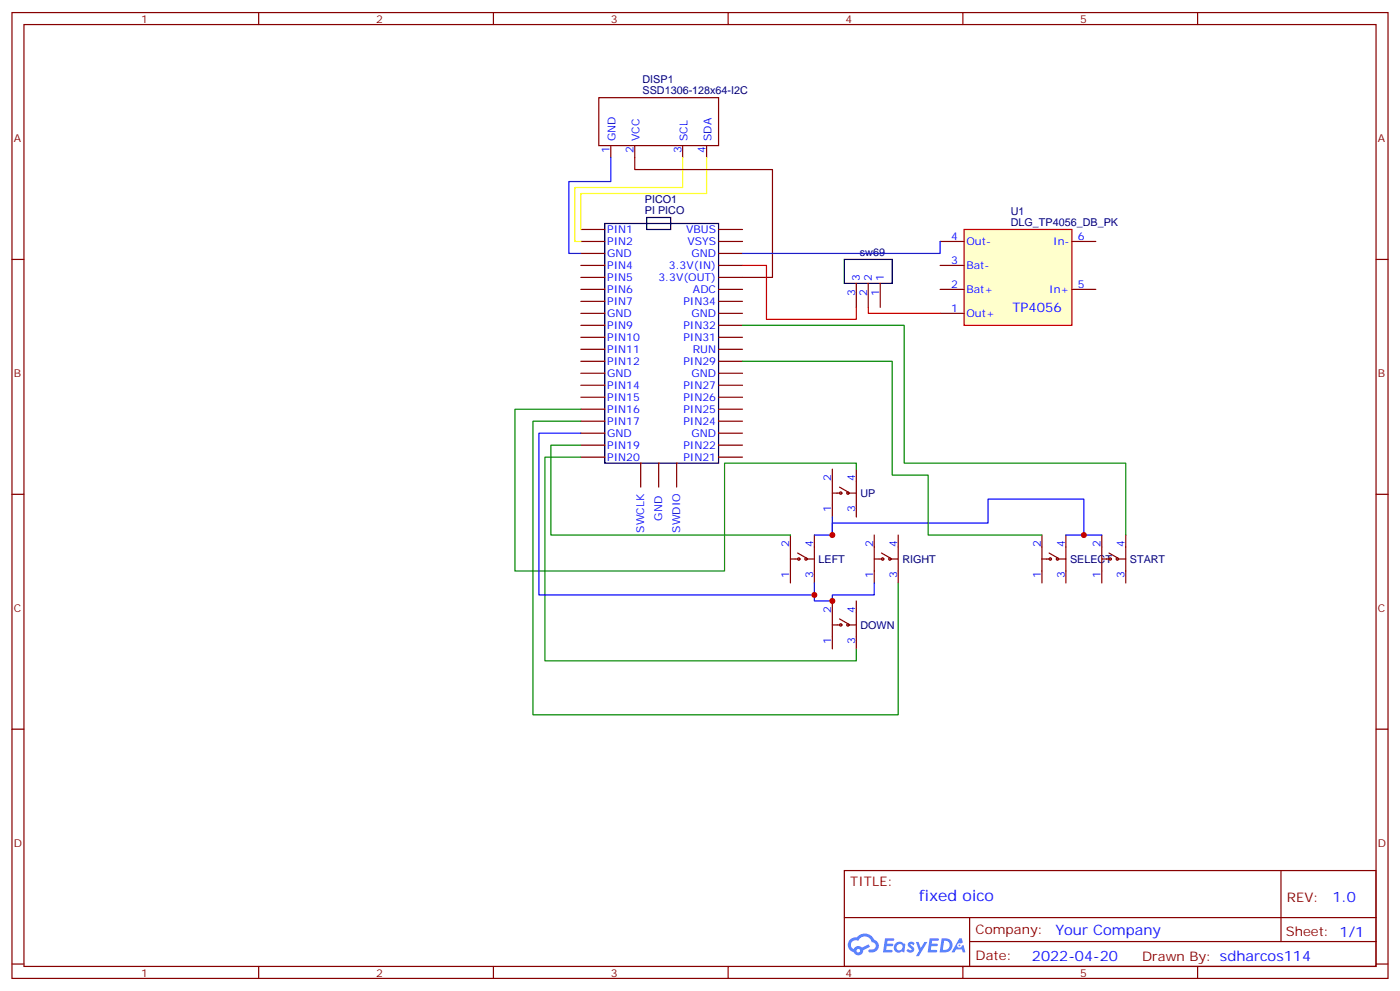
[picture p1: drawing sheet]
<svg xmlns="http://www.w3.org/2000/svg" width="412mm" height="292mm" viewBox="0 0 412 292" stroke-linecap="round" stroke-linejoin="round" font-family="sans-serif">
<g fill="none" stroke="#870000" stroke-width=".35">
<path d="M3.5 3.7h405.4v284.3h-405.4zM7.1 7.2h398.2v277.3h-398.2zM76.2 3.7v3.5M145.3 3.7v3.5M214.5 3.7v3.5M283.6 3.7v3.5M352.8 3.7v3.5M3.5 76.4h3.6M405.3 76.4h3.6M3.5 145.5h3.6M405.3 145.5h3.6M3.5 214.7h3.6"/>
<path d="M405.3 214.7h3.6M248.7 256.3h156.6v28.2h-156.6zM377.3 256.3v20.9M248.7 270.1h156.5M285.6 277.2h119.6M285.6 270.1v14.2M3.5 283.8h3.6M76.2 284.5v3.5M145.3 284.5v3.5M214.5 284.5v3.5M283.6 284.5v3.5M352.8 284.5v3.5"/>
<path d="M405.3 283.8h3.6"/>
</g>
<g fill="#5487ff">
<path d="M267.7 277.5a1.22 1.22 0 0 1 1.7 .2l-.4 .6a.47 .47 0 0 0-.3-.4 .47 .47 0 0 0-.5 .2l.1 .2a1.14 1.14 0 0 1 .8 1.8 1.14 1.14 0 0 1-1.9 0l-.2-.2 .5-.6 .7 .5a.29 .29 0 0 0 .3-.3 .29 .29 0 0 0-.2-.3 1.04 1.04 0 0 1-.6-1.7z"/>
<path d="M260.7 276.2h2.4l.3 .2-.2 .5-1.8 .1-.1 .8h1.5l.3 .4-.3 .4h-1.6l-.2 1.1h1.7l.2 .3-.2 .3-2.6 .1z"/>
<path d="M273.8 276.2h2.4l.3 .2-.1 .5-1.8 .1-.2 .8h1.6l.3 .4-.4 .4-1.6-.1-.1 1.1 1.7 .1 .2 .3-.2 .3-2.6 .1z"/>
<path d="M282.6 276.2h.7l.3 1.3-.6 .3a.69 .69 0 0 0-1 .3 .69 .69 0 0 0 .4 .9 .69 .69 0 0 0 .9-.6l.5-.2 .6 2.2h-.8l-.2-.9h-1.8l-.5 .9h-.8z"/>
<path d="M269.8 277.3h.8l.6 1.8 1.1-1.8h.9l-2.6 4.2h-.8l.9-1.5z"/>
<path d="M277.4 276.2l-.6 4.2h1.3a2.11 2.11 0 0 0 2.5-2.1 2.11 2.11 0 0 0-2.5-2.1zM278.1 277a1.39 1.39 0 0 1 1.7 1.4 1.39 1.39 0 0 1-1.8 1.2h-.3z"/>
<path d="M263.7 277.8a1.54 1.54 0 0 0-.1 2.2 1.54 1.54 0 0 0 2.2 .1l.6 .3 .3-2.3-.2-.3h-.4a1.49 1.49 0 0 0-2.4 0zM264 278.8a.94 .94 0 0 1 1.8 0 .94 .94 0 0 1-1.8 0z"/>
<path d="M250.4 276.6a2.18 2.18 0 0 0 1.1 3.7 1.44 1.44 0 0 0 1.6 .9 1.44 1.44 0 0 0 1.2-1.4l2-1.1-.5-.7-1.9 1a1.47 1.47 0 0 0-2.4 .4 1.39 1.39 0 0 1-.7-1.9 1.39 1.39 0 0 1 2-.5 2.12 2.12 0 0 1 2.2-1.3 2.12 2.12 0 0 1 1.9 1.7 1.14 1.14 0 0 1 1.1 1.4 1.14 1.14 0 0 1-1.7 .7 .43 .43 0 0 0-.5 .4 .43 .43 0 0 0 .4 .5 1.98 1.98 0 0 0 2.5-1.2 1.98 1.98 0 0 0-1.2-2.6 3.1 3.1 0 0 0-5.3-.6l-.9 .1zM252.3 279.9a.55 .55 0 0 1 1.1 0 .55 .55 0 0 1-1.1 0z"/>
<circle cx="282.6" cy="278.3" r=".26"/>
</g>
<path d="M178.2 65.8h33.5v70.5h-33.5zM190.5 64h7.1v3.6h-7.1z" fill="none" stroke="#000" stroke-width=".35"/>
<g fill="none" stroke="#870000" stroke-width=".35">
<path d="M171.1 67.6h7.1M171.1 71.1h7.1M171.1 74.6h7.1M171.1 78.1h7.1M211.7 67.6h7M211.7 71.1h7M211.7 74.6h7M211.7 78.1h7M171.1 81.7h7.1M171.1 85.2h7.1M171.1 88.7h7.1M171.1 92.3h7.1"/>
<path d="M171.1 95.8h7.1M171.1 99.3h7.1M211.7 81.7h7M211.7 85.2h7M211.7 88.7h7M211.7 92.3h7M211.7 95.8h7M211.7 99.3h7M171.1 102.8h7.1M171.1 106.4h7.1M171.1 109.9h7.1M171.1 113.4h7.1"/>
<path d="M171.1 116.9h7.1M211.7 102.8h7M211.7 106.4h7M211.7 109.9h7M211.7 113.4h7M211.7 116.9h7M171.1 120.5h7.1M171.1 124h7.1M171.1 127.5h7.1M171.1 131.1h7.1M171.1 134.6h7.1M188.7 136.3v7.1"/>
<path d="M194 136.3v7.1M199.3 136.3v7.1M211.7 120.5h7M211.7 124h7M211.7 127.5h7M211.7 131.1h7M211.7 134.6h7"/>
</g>
<path d="M284 67.6h31.7v28.2h-31.7z" fill="#ffc" stroke="#f00" stroke-width=".35"/>
<g fill="none" stroke="#870000" stroke-width=".35">
<path d="M176.4 28.8h35.3v14.1h-35.3zM179.9 42.9v3.5M187 42.9v3.5M201.1 42.9v3.5M208.1 42.9v3.5M276.9 71.1h7.1M276.9 78.1h7.1M315.7 71.1h7.1M252.2 83.4v7.1M255.8 83.4v7.1M259.3 83.4v7.1M276.9 85.2h7.1"/>
<path d="M276.9 92.3h7.1M315.7 85.2h7.1M245.2 138.1v14.1M252.2 138.1v14.1M232.8 157.5v14.1M239.9 157.5v14.1M245.2 145.2h2.4M247.3 143.4l2.5 1.4M249.8 145.2h2.4M257.5 157.5v14.1M264.6 157.5v14.1M306.9 157.5v14.1"/>
<path d="M314 157.5v14.1M324.6 157.5v14.1M331.6 157.5v14.1M232.8 164.6h2.5M234.9 162.8l2.5 1.4M237.4 164.6h2.5M245.2 176.9v14.1M252.2 176.9v14.1M257.5 164.6h2.5M259.6 162.8l2.5 1.4M262.1 164.6h2.5M306.9 164.6h2.5"/>
<path d="M309 162.8l2.5 1.4M311.5 164.6h2.5M324.6 164.6h2.4M326.7 162.8l2.4 1.4M329.1 164.6h2.5M245.2 184h2.4M247.3 182.2l2.5 1.4M249.8 184h2.4"/>
<circle cx="247.7" cy="145.2" r=".35"/>
<circle cx="249.8" cy="145.2" r=".35"/>
<circle cx="235.3" cy="164.6" r=".35"/>
<circle cx="237.4" cy="164.6" r=".35"/>
<circle cx="260" cy="164.6" r=".35"/>
<circle cx="262.1" cy="164.6" r=".35"/>
<circle cx="309.4" cy="164.6" r=".35"/>
<circle cx="311.5" cy="164.6" r=".35"/>
<circle cx="327" cy="164.6" r=".35"/>
<circle cx="329.1" cy="164.6" r=".35"/>
<circle cx="247.7" cy="184" r=".35"/>
<circle cx="249.8" cy="184" r=".35"/>
</g>
<path d="M248.7 76.4h14.1v7h-14.1z" fill="none" stroke="#000" stroke-width=".35"/>
<path d="M179.9 46.4v7h-12.3v21.2h3.5M276.9 71.1v3.5h-58.2M171.1 127.5h-12.4v47.7h81.2M245.2 152.2v5.3h-5.3M245.2 157.5v-3.5h45.8v-7.1h28.3v10.6M314 157.5h10.6M239.9 171.6v5.3h5.3v-1.7h12.3v-3.6" fill="none" stroke="#00f" stroke-width=".35"/>
<path d="M218.7 95.8h47.6v40.5h65.3v21.2M218.7 106.4h44.1v33.5h10.6v17.6h33.5M171.1 120.5h-19.4v47.6h61.7v-31.8h38.8v1.8M171.1 131.1h-8.8v26.4h70.5M171.1 134.6h-10.6v60h91.7v-3.6M171.1 124h-14.1v86.4h107.6v-38.8" fill="none" stroke="#008700" stroke-width=".35"/>
<path d="M201.1 46.4v8.8h-31.8v15.9h1.8M208.1 46.4v10.6h-37v10.6" fill="none" stroke="#ff0" stroke-width=".35"/>
<path d="M187 46.4v3.5h40.5v31.8h-8.8" fill="none" stroke="#900" stroke-width=".35"/>
<path d="M218.7 78.1h7.1v15.9h26.4v-3.5M255.8 90.5v1.8h21.1" fill="none" stroke="#f00" stroke-width=".35"/>
<g fill="#c00">
<circle cx="245.2" cy="157.5" r=".88"/>
<circle cx="319.3" cy="157.5" r=".88"/>
<circle cx="245.2" cy="176.9" r=".88"/>
<circle cx="239.9" cy="175.2" r=".88"/>
</g>
<text font-size="4.6" fill="#00f" x="270.8" y="265.3">fixed oico</text>
<g font-size="4.2" fill="#00f">
<text x="392.5" y="265.6">1.0</text>
<text x="310.9" y="275.1">Your Company</text>
<text x="304" y="282.9">2022-04-20</text>
</g>
<text font-size="3.9" fill="#00f" x="298.2" y="91.7">TP4056</text>
<g font-size="3.9" fill="#800">
<text x="250.5" y="260.9">TITLE:</text>
<text x="379.1" y="265.6">REV:</text>
<text x="287.4" y="275.1">Company:</text>
<text x="378.7" y="275.7">Sheet: 1/1</text>
<text x="287.4" y="282.8">Date:</text>
<text x="336.4" y="282.8">Drawn By: sdharcos114</text>
</g>
<g font-size="3.2" fill="#800">
<text x="41.6" y="6.7">1</text>
<text x="110.8" y="6.7">2</text>
<text x="179.9" y="6.7">3</text>
<text x="249.1" y="6.7">4</text>
<text x="318.2" y="6.7">5</text>
<text x="4.1" y="41.8">A</text>
<text x="405.9" y="41.8">A</text>
<text x="4.1" y="110.9">B</text>
<text x="405.9" y="110.9">B</text>
<text x="4.1" y="180.1">C</text>
<text x="405.9" y="180.1">C</text>
<text x="4.1" y="249.2">D</text>
<text x="405.9" y="249.2">D</text>
<text x="41.6" y="287.5">1</text>
<text x="110.8" y="287.5">2</text>
<text x="179.9" y="287.5">3</text>
<text x="249.1" y="287.5">4</text>
<text x="318.2" y="287.5">5</text>
</g>
<g font-size="3.2" fill="#000080">
<text x="189.3" y="27.7">SSD1306-128x64-I2C</text>
<text x="189.3" y="24.5">DISP1</text>
<text x="190" y="59.8">PICO1</text>
<text x="190" y="63">PI PICO</text>
<text x="297.8" y="63.3">U1</text>
<text x="297.8" y="66.5">DLG_TP4056_DB_PK</text>
<text x="253.3" y="75.3">sw69</text>
<text x="253.5" y="146.3">UP</text>
<text x="241.1" y="165.8">LEFT</text>
<text x="265.8" y="165.8">RIGHT</text>
<text x="315.2" y="165.8">SELECT</text>
<text x="332.8" y="165.8">START</text>
<text x="253.5" y="185.2">DOWN</text>
</g>
<g font-size="3.2" fill="#00f">
<text x="181.3" y="41.6" transform="rotate(-90 181.3 41.6)">GND</text>
<text x="188.4" y="41.6" transform="rotate(-90 188.4 41.6)">VCC</text>
<text x="202.5" y="41.6" transform="rotate(-90 202.5 41.6)">SCL</text>
<text x="209.5" y="41.6" transform="rotate(-90 209.5 41.6)">SDA</text>
<text x="179.6" y="45.1" transform="rotate(-90 179.6 45.1)">1</text>
<text x="186.6" y="45.1" transform="rotate(-90 186.6 45.1)">2</text>
<text x="200.7" y="45.1" transform="rotate(-90 200.7 45.1)">3</text>
<text x="207.8" y="45.1" transform="rotate(-90 207.8 45.1)">4</text>
<text x="178.9" y="68.6">PIN1</text>
<text x="202.1" y="68.6">VBUS</text>
<text x="280.2" y="70.7">4</text>
<text x="317.5" y="70.7">6</text>
<text x="178.9" y="72.1">PIN2</text>
<text x="178.9" y="75.7">GND</text>
<text x="202.5" y="72.1">VSYS</text>
<text x="203.7" y="75.7">GND</text>
<text x="280.2" y="77.8">3</text>
<text x="284.7" y="72.1">Out-</text>
<text x="310.3" y="72.1">In-</text>
<text x="178.9" y="79.2">PIN4</text>
<text x="178.9" y="82.7">PIN5</text>
<text x="194" y="82.7">3.3V(OUT)</text>
<text x="197" y="79.2">3.3V(IN)</text>
<text x="253.3" y="82.7" transform="rotate(-90 253.3 82.7)">3</text>
<text x="256.8" y="82.7" transform="rotate(-90 256.8 82.7)">2</text>
<text x="260.3" y="82.7" transform="rotate(-90 260.3 82.7)">1</text>
<text x="284.7" y="79.2">Bat-</text>
<text x="178.9" y="86.3">PIN6</text>
<text x="178.9" y="89.8">PIN7</text>
<text x="201.3" y="89.8">PIN34</text>
<text x="204.1" y="86.3">ADC</text>
<text x="251.9" y="87.2" transform="rotate(-90 251.9 87.2)">3</text>
<text x="255.4" y="87.2" transform="rotate(-90 255.4 87.2)">2</text>
<text x="258.9" y="87.2" transform="rotate(-90 258.9 87.2)">1</text>
<text x="280.2" y="84.8">2</text>
<text x="284.7" y="86.3">Bat+</text>
<text x="309.1" y="86.3">In+</text>
<text x="317.5" y="84.8">5</text>
<text x="178.9" y="93.3">GND</text>
<text x="203.7" y="93.3">GND</text>
<text x="280.2" y="91.9">1</text>
<text x="284.7" y="93.3">Out+</text>
<text x="178.9" y="96.8">PIN9</text>
<text x="178.9" y="100.4">PIN10</text>
<text x="201.3" y="100.4">PIN31</text>
<text x="201.3" y="96.8">PIN32</text>
<text x="178.9" y="103.9">PIN11</text>
<text x="178.9" y="107.4">PIN12</text>
<text x="201.3" y="107.4">PIN29</text>
<text x="204.1" y="103.9">RUN</text>
<text x="178.9" y="110.9">GND</text>
<text x="203.7" y="110.9">GND</text>
<text x="178.9" y="114.5">PIN14</text>
<text x="178.9" y="118">PIN15</text>
<text x="201.3" y="118">PIN26</text>
<text x="201.3" y="114.5">PIN27</text>
<text x="178.9" y="121.5">PIN16</text>
<text x="178.9" y="125.1">PIN17</text>
<text x="201.3" y="125.1">PIN24</text>
<text x="201.3" y="121.5">PIN25</text>
<text x="178.9" y="128.6">GND</text>
<text x="203.7" y="128.6">GND</text>
<text x="178.9" y="132.1">PIN19</text>
<text x="178.9" y="135.6">PIN20</text>
<text x="201.3" y="135.6">PIN21</text>
<text x="201.3" y="132.1">PIN22</text>
<text x="244.8" y="141.6" transform="rotate(-90 244.8 141.6)">2</text>
<text x="251.9" y="141.6" transform="rotate(-90 251.9 141.6)">4</text>
<text x="195.1" y="153.3" transform="rotate(-90 195.1 153.3)">GND</text>
<text x="244.8" y="150.7" transform="rotate(-90 244.8 150.7)">1</text>
<text x="251.9" y="150.7" transform="rotate(-90 251.9 150.7)">3</text>
<text x="189.8" y="156.8" transform="rotate(-90 189.8 156.8)">SWCLK</text>
<text x="200.4" y="156.8" transform="rotate(-90 200.4 156.8)">SWDIO</text>
<text x="232.5" y="161" transform="rotate(-90 232.5 161)">2</text>
<text x="239.5" y="161" transform="rotate(-90 239.5 161)">4</text>
<text x="257.2" y="161" transform="rotate(-90 257.2 161)">2</text>
<text x="264.2" y="161" transform="rotate(-90 264.2 161)">4</text>
<text x="306.6" y="161" transform="rotate(-90 306.6 161)">2</text>
<text x="313.6" y="161" transform="rotate(-90 313.6 161)">4</text>
<text x="324.2" y="161" transform="rotate(-90 324.2 161)">2</text>
<text x="331.3" y="161" transform="rotate(-90 331.3 161)">4</text>
<text x="232.5" y="170.1" transform="rotate(-90 232.5 170.1)">1</text>
<text x="239.5" y="170.1" transform="rotate(-90 239.5 170.1)">3</text>
<text x="257.2" y="170.1" transform="rotate(-90 257.2 170.1)">1</text>
<text x="264.2" y="170.1" transform="rotate(-90 264.2 170.1)">3</text>
<text x="306.6" y="170.1" transform="rotate(-90 306.6 170.1)">1</text>
<text x="313.6" y="170.1" transform="rotate(-90 313.6 170.1)">3</text>
<text x="324.2" y="170.1" transform="rotate(-90 324.2 170.1)">1</text>
<text x="331.3" y="170.1" transform="rotate(-90 331.3 170.1)">3</text>
<text x="244.8" y="180.4" transform="rotate(-90 244.8 180.4)">2</text>
<text x="251.9" y="180.4" transform="rotate(-90 251.9 180.4)">4</text>
<text x="244.8" y="189.5" transform="rotate(-90 244.8 189.5)">1</text>
<text x="251.9" y="189.5" transform="rotate(-90 251.9 189.5)">3</text>
</g>
</svg>
